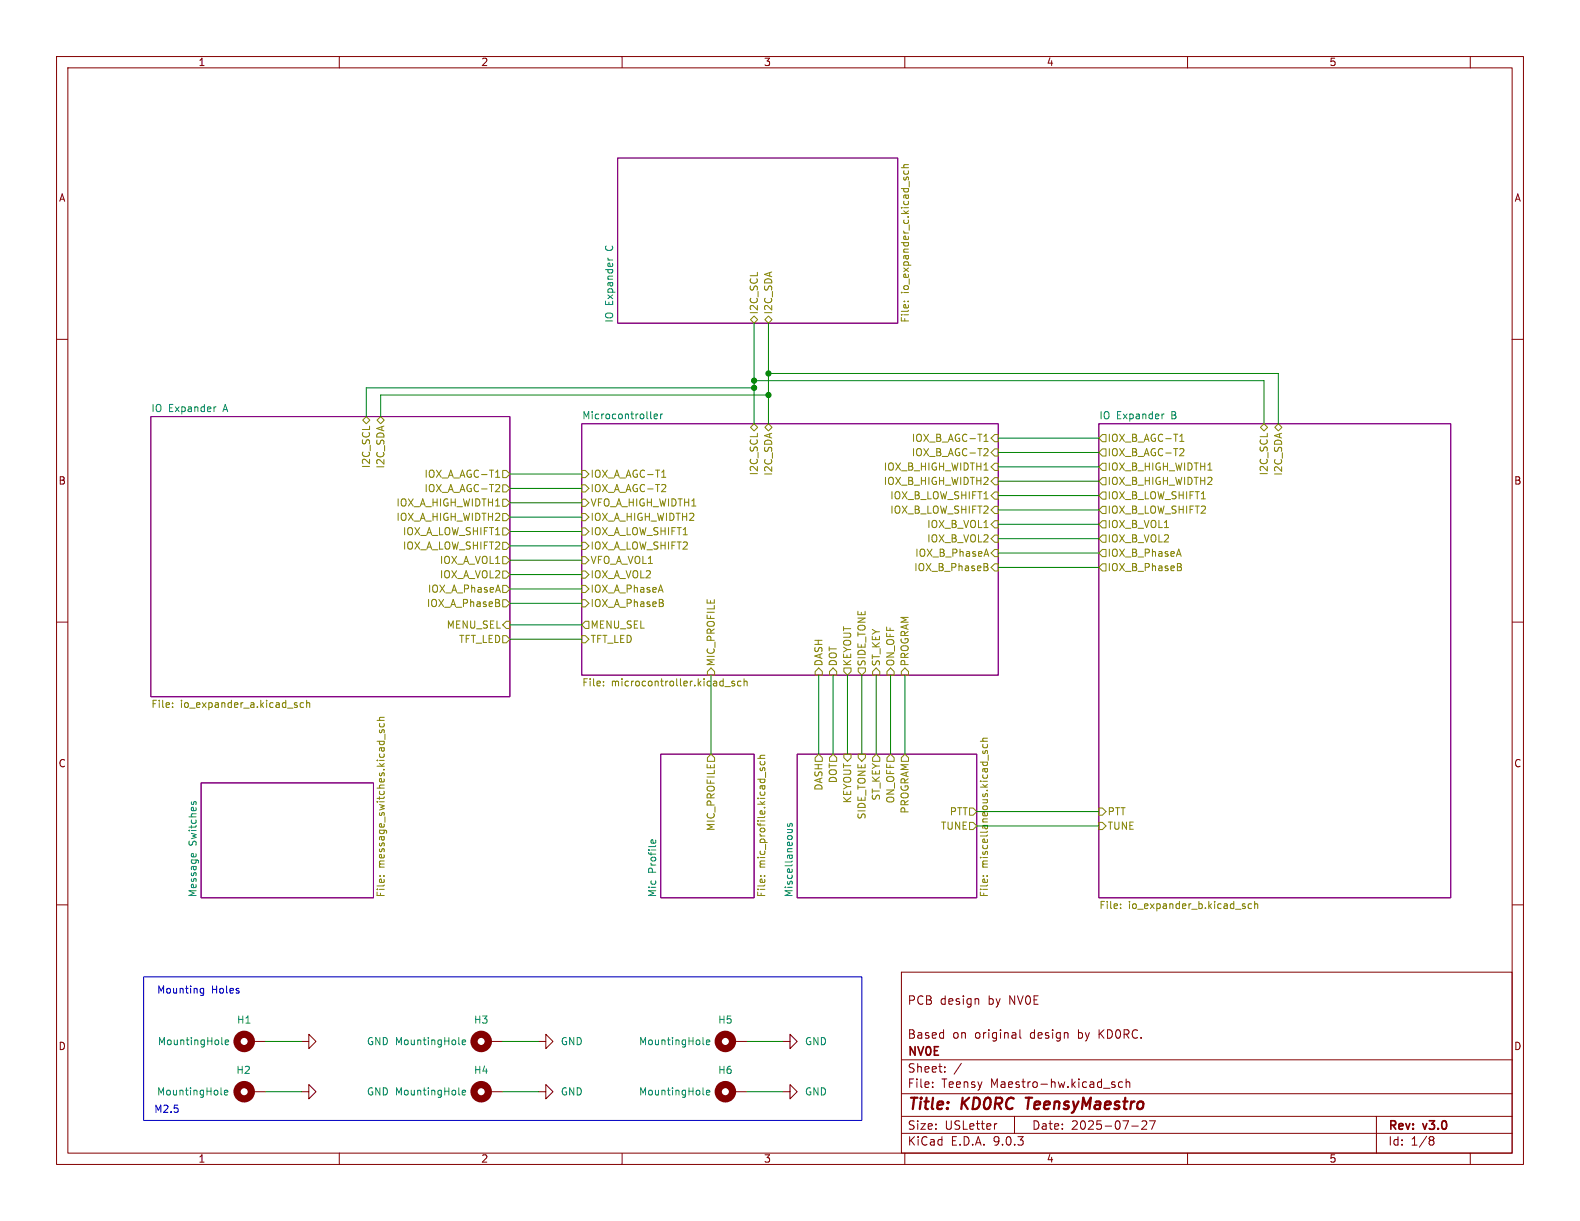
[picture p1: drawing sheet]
(kicad_sch
 (version 20250114)
 (generator "eeschema")
 (generator_version "9.0")
 (paper "USLetter")
 (title_block
  (title "KD0RC TeensyMaestro")
  (date "2025-07-27")
  (rev "v3.0")
  (company "NV0E")
  (comment 1 "Based on original design by KD0RC.")
  (comment 3 "PCB design by NV0E"))
 (lib_symbols
  (symbol "Mechanical:MountingHole_Pad"
   (pin_numbers (hide yes))
   (pin_names
    (offset 1.016) (hide yes)) (exclude_from_sim no) (in_bom yes) (on_board yes)
   (property "Reference" "H" (at 0 6.35 0) (effects (font (size 1.27 1.27))))
   (property "Value" "MountingHole_Pad" (at 0 4.445 0) (effects (font (size 1.27 1.27))))
   (property "Footprint" "" (at 0 0 0) (effects (font (size 1.27 1.27)) (hide yes)))
   (property "Datasheet" "~" (at 0 0 0) (effects (font (size 1.27 1.27)) (hide yes)))
   (property "Description" "Mounting Hole with connection" (at 0 0 0) (effects (font (size 1.27 1.27)) (hide yes)))
   (symbol "MountingHole_Pad_0_1"
    (circle (center 0 1.27) (radius 1.27) (stroke (width 1.27) (type default)) (fill (type none))))
   (symbol "MountingHole_Pad_1_1"
    (pin input line (at 0 -2.54 90) (length 2.54) (name "1" (effects (font (size 1.27 1.27)))) (number "1" (effects (font (size 1.27 1.27))))))
   (embedded_fonts no))
  (symbol "power:GND"
   (power)
   (pin_names
    (offset 0)) (exclude_from_sim no) (in_bom yes) (on_board yes)
   (property "Reference" "#PWR" (at 0 -6.35 0) (effects (font (size 1.27 1.27)) (hide yes)))
   (property "Value" "GND" (at 0 -3.81 0) (effects (font (size 1.27 1.27))))
   (property "Footprint" "" (at 0 0 0) (effects (font (size 1.27 1.27)) (hide yes)))
   (property "Datasheet" "" (at 0 0 0) (effects (font (size 1.27 1.27)) (hide yes)))
   (property "Description" "Power symbol creates a global label with name \"GND\" , ground" (at 0 0 0) (effects (font (size 1.27 1.27)) (hide yes)))
   (symbol "GND_0_1"
    (polyline (pts (xy 0 0) (xy 0 -1.27) (xy 1.27 -1.27) (xy 0 -2.54) (xy -1.27 -1.27) (xy 0 -1.27)) (stroke (width 0) (type default)) (fill (type none))))
   (symbol "GND_1_1"
    (pin power_in line (at 0 0 270) (length 0) (hide yes) (name "GND" (effects (font (size 1.27 1.27)))) (number "1" (effects (font (size 1.27 1.27))))))
   (embedded_fonts no)))
 (rectangle
  (start 25.4 172.72)
  (end 152.4 198.12)
  (stroke (width 0) (type default))
  (fill (type none)))
 (text "Mounting Holes"
  (exclude_from_sim no)
  (at 27.686 176.022 0)
  (effects (font (size 1.27 1.27)) (justify left bottom)))
 (text "M2.5"
  (exclude_from_sim no)
  (at 27.178 197.104 0)
  (effects (font (size 1.27 1.27)) (justify left bottom)))
 (junction
  (at 135.89 66.04)
  (diameter 0)
  (color 0 0 0 0))
 (junction
  (at 133.35 68.58)
  (diameter 0)
  (color 0 0 0 0))
 (junction
  (at 133.35 67.31)
  (diameter 0)
  (color 0 0 0 0))
 (junction
  (at 135.89 69.85)
  (diameter 0)
  (color 0 0 0 0))
 (wire
  (pts (xy 67.31 73.66) (xy 67.31 69.85))
  (stroke (width 0) (type default)))
 (wire
  (pts (xy 64.77 68.58) (xy 133.35 68.58))
  (stroke (width 0) (type default)))
 (wire
  (pts (xy 90.17 93.98) (xy 102.87 93.98))
  (stroke (width 0) (type default)))
 (wire
  (pts (xy 154.94 119.38) (xy 154.94 133.35))
  (stroke (width 0) (type default)))
 (wire
  (pts (xy 135.89 69.85) (xy 135.89 74.93))
  (stroke (width 0) (type default)))
 (wire
  (pts (xy 90.17 113.03) (xy 102.87 113.03))
  (stroke (width 0) (type default)))
 (wire
  (pts (xy 90.17 96.52) (xy 102.87 96.52))
  (stroke (width 0) (type default)))
 (wire
  (pts (xy 90.17 99.06) (xy 102.87 99.06))
  (stroke (width 0) (type default)))
 (wire
  (pts (xy 160.02 119.38) (xy 160.02 133.35))
  (stroke (width 0) (type default)))
 (wire
  (pts (xy 132.08 193.04) (xy 138.43 193.04))
  (stroke (width 0) (type default)))
 (wire
  (pts (xy 176.53 100.33) (xy 194.31 100.33))
  (stroke (width 0) (type default)))
 (wire
  (pts (xy 226.06 74.93) (xy 226.06 66.04))
  (stroke (width 0) (type default)))
 (wire
  (pts (xy 172.72 143.51) (xy 194.31 143.51))
  (stroke (width 0) (type default)))
 (wire
  (pts (xy 176.53 92.71) (xy 194.31 92.71))
  (stroke (width 0) (type default)))
 (wire
  (pts (xy 88.9 184.15) (xy 95.25 184.15))
  (stroke (width 0) (type default)))
 (wire
  (pts (xy 147.32 119.38) (xy 147.32 133.35))
  (stroke (width 0) (type default)))
 (wire
  (pts (xy 176.53 87.63) (xy 194.31 87.63))
  (stroke (width 0) (type default)))
 (wire
  (pts (xy 223.52 67.31) (xy 133.35 67.31))
  (stroke (width 0) (type default)))
 (wire
  (pts (xy 176.53 97.79) (xy 194.31 97.79))
  (stroke (width 0) (type default)))
 (wire
  (pts (xy 226.06 66.04) (xy 135.89 66.04))
  (stroke (width 0) (type default)))
 (wire
  (pts (xy 125.73 119.38) (xy 125.73 133.35))
  (stroke (width 0) (type default)))
 (wire
  (pts (xy 46.99 184.15) (xy 53.34 184.15))
  (stroke (width 0) (type default)))
 (wire
  (pts (xy 144.78 119.38) (xy 144.78 133.35))
  (stroke (width 0) (type default)))
 (wire
  (pts (xy 46.99 193.04) (xy 53.34 193.04))
  (stroke (width 0) (type default)))
 (wire
  (pts (xy 90.17 104.14) (xy 102.87 104.14))
  (stroke (width 0) (type default)))
 (wire
  (pts (xy 152.4 119.38) (xy 152.4 133.35))
  (stroke (width 0) (type default)))
 (wire
  (pts (xy 157.48 119.38) (xy 157.48 133.35))
  (stroke (width 0) (type default)))
 (wire
  (pts (xy 176.53 95.25) (xy 194.31 95.25))
  (stroke (width 0) (type default)))
 (wire
  (pts (xy 176.53 80.01) (xy 194.31 80.01))
  (stroke (width 0) (type default)))
 (wire
  (pts (xy 90.17 86.36) (xy 102.87 86.36))
  (stroke (width 0) (type default)))
 (wire
  (pts (xy 149.86 119.38) (xy 149.86 133.35))
  (stroke (width 0) (type default)))
 (wire
  (pts (xy 67.31 69.85) (xy 135.89 69.85))
  (stroke (width 0) (type default)))
 (wire
  (pts (xy 176.53 90.17) (xy 194.31 90.17))
  (stroke (width 0) (type default)))
 (wire
  (pts (xy 90.17 106.68) (xy 102.87 106.68))
  (stroke (width 0) (type default)))
 (wire
  (pts (xy 88.9 193.04) (xy 95.25 193.04))
  (stroke (width 0) (type default)))
 (wire
  (pts (xy 133.35 67.31) (xy 133.35 68.58))
  (stroke (width 0) (type default)))
 (wire
  (pts (xy 90.17 110.49) (xy 102.87 110.49))
  (stroke (width 0) (type default)))
 (wire
  (pts (xy 135.89 66.04) (xy 135.89 69.85))
  (stroke (width 0) (type default)))
 (wire
  (pts (xy 176.53 85.09) (xy 194.31 85.09))
  (stroke (width 0) (type default)))
 (wire
  (pts (xy 135.89 57.15) (xy 135.89 66.04))
  (stroke (width 0) (type default)))
 (wire
  (pts (xy 133.35 68.58) (xy 133.35 74.93))
  (stroke (width 0) (type default)))
 (wire
  (pts (xy 176.53 82.55) (xy 194.31 82.55))
  (stroke (width 0) (type default)))
 (wire
  (pts (xy 223.52 74.93) (xy 223.52 67.31))
  (stroke (width 0) (type default)))
 (wire
  (pts (xy 90.17 101.6) (xy 102.87 101.6))
  (stroke (width 0) (type default)))
 (wire
  (pts (xy 90.17 91.44) (xy 102.87 91.44))
  (stroke (width 0) (type default)))
 (wire
  (pts (xy 176.53 77.47) (xy 194.31 77.47))
  (stroke (width 0) (type default)))
 (wire
  (pts (xy 64.77 73.66) (xy 64.77 68.58))
  (stroke (width 0) (type default)))
 (wire
  (pts (xy 133.35 57.15) (xy 133.35 67.31))
  (stroke (width 0) (type default)))
 (wire
  (pts (xy 132.08 184.15) (xy 138.43 184.15))
  (stroke (width 0) (type default)))
 (wire
  (pts (xy 90.17 83.82) (xy 102.87 83.82))
  (stroke (width 0) (type default)))
 (wire
  (pts (xy 172.72 146.05) (xy 194.31 146.05))
  (stroke (width 0) (type default)))
 (wire
  (pts (xy 90.17 88.9) (xy 102.87 88.9))
  (stroke (width 0) (type default)))
 (symbol
  (lib_id "Mechanical:MountingHole_Pad")
  (at 44.45 193.04 90)
  (unit 1)
  (exclude_from_sim no)
  (in_bom yes)
  (on_board yes)
  (dnp no)
  (property "Reference" "H2" (at 44.45 189.23 90) (effects (font (size 1.27 1.27)) (justify left)))
  (property "Value" "MountingHole" (at 40.64 193.04 90) (effects (font (size 1.27 1.27)) (justify left)))
  (property "Footprint" "MountingHole:MountingHole_2.5mm_Pad" (at 44.45 193.04 0) (effects (font (size 1.27 1.27)) (hide yes)))
  (property "Datasheet" "~" (at 44.45 193.04 0) (effects (font (size 1.27 1.27)) (hide yes)))
  (property "Description" "" (at 44.45 193.04 0) (effects (font (size 1.27 1.27)) (hide yes)))
  (pin "1"))
 (symbol
  (lib_id "power:GND")
  (at 138.43 193.04 90)
  (unit 1)
  (exclude_from_sim no)
  (in_bom yes)
  (on_board yes)
  (dnp no)
  (fields_autoplaced yes)
  (property "Reference" "#PWR06" (at 144.78 193.04 0) (effects (font (size 1.27 1.27)) (hide yes)))
  (property "Value" "GND" (at 142.24 193.0399 90) (effects (font (size 1.27 1.27)) (justify right)))
  (property "Footprint" "" (at 138.43 193.04 0) (effects (font (size 1.27 1.27)) (hide yes)))
  (property "Datasheet" "" (at 138.43 193.04 0) (effects (font (size 1.27 1.27)) (hide yes)))
  (property "Description" "" (at 138.43 193.04 0) (effects (font (size 1.27 1.27)) (hide yes)))
  (pin "1"))
 (symbol
  (lib_id "power:GND")
  (at 95.25 184.15 90)
  (unit 1)
  (exclude_from_sim no)
  (in_bom yes)
  (on_board yes)
  (dnp no)
  (fields_autoplaced yes)
  (property "Reference" "#PWR03" (at 101.6 184.15 0) (effects (font (size 1.27 1.27)) (hide yes)))
  (property "Value" "GND" (at 99.06 184.1499 90) (effects (font (size 1.27 1.27)) (justify right)))
  (property "Footprint" "" (at 95.25 184.15 0) (effects (font (size 1.27 1.27)) (hide yes)))
  (property "Datasheet" "" (at 95.25 184.15 0) (effects (font (size 1.27 1.27)) (hide yes)))
  (property "Description" "" (at 95.25 184.15 0) (effects (font (size 1.27 1.27)) (hide yes)))
  (pin "1"))
 (symbol
  (lib_id "Mechanical:MountingHole_Pad")
  (at 129.54 193.04 90)
  (unit 1)
  (exclude_from_sim no)
  (in_bom yes)
  (on_board yes)
  (dnp no)
  (property "Reference" "H6" (at 128.27 189.23 90) (effects (font (size 1.27 1.27))))
  (property "Value" "MountingHole" (at 119.38 193.04 90) (effects (font (size 1.27 1.27))))
  (property "Footprint" "MountingHole:MountingHole_2.5mm_Pad" (at 129.54 193.04 0) (effects (font (size 1.27 1.27)) (hide yes)))
  (property "Datasheet" "~" (at 129.54 193.04 0) (effects (font (size 1.27 1.27)) (hide yes)))
  (property "Description" "" (at 129.54 193.04 0) (effects (font (size 1.27 1.27)) (hide yes)))
  (pin "1"))
 (symbol
  (lib_id "power:GND")
  (at 138.43 184.15 90)
  (unit 1)
  (exclude_from_sim no)
  (in_bom yes)
  (on_board yes)
  (dnp no)
  (fields_autoplaced yes)
  (property "Reference" "#PWR05" (at 144.78 184.15 0) (effects (font (size 1.27 1.27)) (hide yes)))
  (property "Value" "GND" (at 142.24 184.1499 90) (effects (font (size 1.27 1.27)) (justify right)))
  (property "Footprint" "" (at 138.43 184.15 0) (effects (font (size 1.27 1.27)) (hide yes)))
  (property "Datasheet" "" (at 138.43 184.15 0) (effects (font (size 1.27 1.27)) (hide yes)))
  (property "Description" "" (at 138.43 184.15 0) (effects (font (size 1.27 1.27)) (hide yes)))
  (pin "1"))
 (symbol
  (lib_id "Mechanical:MountingHole_Pad")
  (at 86.36 184.15 90)
  (unit 1)
  (exclude_from_sim no)
  (in_bom yes)
  (on_board yes)
  (dnp no)
  (property "Reference" "H3" (at 85.09 180.34 90) (effects (font (size 1.27 1.27))))
  (property "Value" "MountingHole" (at 76.2 184.15 90) (effects (font (size 1.27 1.27))))
  (property "Footprint" "MountingHole:MountingHole_2.5mm_Pad" (at 86.36 184.15 0) (effects (font (size 1.27 1.27)) (hide yes)))
  (property "Datasheet" "~" (at 86.36 184.15 0) (effects (font (size 1.27 1.27)) (hide yes)))
  (property "Description" "" (at 86.36 184.15 0) (effects (font (size 1.27 1.27)) (hide yes)))
  (pin "1"))
 (symbol
  (lib_id "Mechanical:MountingHole_Pad")
  (at 129.54 184.15 90)
  (unit 1)
  (exclude_from_sim no)
  (in_bom yes)
  (on_board yes)
  (dnp no)
  (property "Reference" "H5" (at 128.27 180.34 90) (effects (font (size 1.27 1.27))))
  (property "Value" "MountingHole" (at 119.38 184.15 90) (effects (font (size 1.27 1.27))))
  (property "Footprint" "MountingHole:MountingHole_2.5mm_Pad" (at 129.54 184.15 0) (effects (font (size 1.27 1.27)) (hide yes)))
  (property "Datasheet" "~" (at 129.54 184.15 0) (effects (font (size 1.27 1.27)) (hide yes)))
  (property "Description" "" (at 129.54 184.15 0) (effects (font (size 1.27 1.27)) (hide yes)))
  (pin "1"))
 (symbol
  (lib_id "Mechanical:MountingHole_Pad")
  (at 44.45 184.15 90)
  (unit 1)
  (exclude_from_sim no)
  (in_bom yes)
  (on_board yes)
  (dnp no)
  (property "Reference" "H1" (at 43.18 180.34 90) (effects (font (size 1.27 1.27))))
  (property "Value" "MountingHole" (at 34.29 184.15 90) (effects (font (size 1.27 1.27))))
  (property "Footprint" "MountingHole:MountingHole_2.5mm_Pad" (at 44.45 184.15 0) (effects (font (size 1.27 1.27)) (hide yes)))
  (property "Datasheet" "~" (at 44.45 184.15 0) (effects (font (size 1.27 1.27)) (hide yes)))
  (property "Description" "" (at 44.45 184.15 0) (effects (font (size 1.27 1.27)) (hide yes)))
  (pin "1"))
 (symbol
  (lib_id "power:GND")
  (at 95.25 193.04 90)
  (unit 1)
  (exclude_from_sim no)
  (in_bom yes)
  (on_board yes)
  (dnp no)
  (fields_autoplaced yes)
  (property "Reference" "#PWR04" (at 101.6 193.04 0) (effects (font (size 1.27 1.27)) (hide yes)))
  (property "Value" "GND" (at 99.06 193.0399 90) (effects (font (size 1.27 1.27)) (justify right)))
  (property "Footprint" "" (at 95.25 193.04 0) (effects (font (size 1.27 1.27)) (hide yes)))
  (property "Datasheet" "" (at 95.25 193.04 0) (effects (font (size 1.27 1.27)) (hide yes)))
  (property "Description" "" (at 95.25 193.04 0) (effects (font (size 1.27 1.27)) (hide yes)))
  (pin "1"))
 (symbol
  (lib_id "power:GND")
  (at 53.34 193.04 90)
  (unit 1)
  (exclude_from_sim no)
  (in_bom yes)
  (on_board yes)
  (dnp no)
  (property "Reference" "#PWR02" (at 59.69 193.04 0) (effects (font (size 1.27 1.27)) (hide yes)))
  (property "Value" "GND" (at 64.77 193.0399 90) (effects (font (size 1.27 1.27)) (justify right)))
  (property "Footprint" "" (at 53.34 193.04 0) (effects (font (size 1.27 1.27)) (hide yes)))
  (property "Datasheet" "" (at 53.34 193.04 0) (effects (font (size 1.27 1.27)) (hide yes)))
  (property "Description" "" (at 53.34 193.04 0) (effects (font (size 1.27 1.27)) (hide yes)))
  (pin "1"))
 (symbol
  (lib_id "Mechanical:MountingHole_Pad")
  (at 86.36 193.04 90)
  (unit 1)
  (exclude_from_sim no)
  (in_bom yes)
  (on_board yes)
  (dnp no)
  (property "Reference" "H4" (at 85.09 189.23 90) (effects (font (size 1.27 1.27))))
  (property "Value" "MountingHole" (at 76.2 193.04 90) (effects (font (size 1.27 1.27))))
  (property "Footprint" "MountingHole:MountingHole_2.5mm_Pad" (at 86.36 193.04 0) (effects (font (size 1.27 1.27)) (hide yes)))
  (property "Datasheet" "~" (at 86.36 193.04 0) (effects (font (size 1.27 1.27)) (hide yes)))
  (property "Description" "" (at 86.36 193.04 0) (effects (font (size 1.27 1.27)) (hide yes)))
  (pin "1"))
 (symbol
  (lib_id "power:GND")
  (at 53.34 184.15 90)
  (unit 1)
  (exclude_from_sim no)
  (in_bom yes)
  (on_board yes)
  (dnp no)
  (property "Reference" "#PWR01" (at 59.69 184.15 0) (effects (font (size 1.27 1.27)) (hide yes)))
  (property "Value" "GND" (at 64.77 184.1499 90) (effects (font (size 1.27 1.27)) (justify right)))
  (property "Footprint" "" (at 53.34 184.15 0) (effects (font (size 1.27 1.27)) (hide yes)))
  (property "Datasheet" "" (at 53.34 184.15 0) (effects (font (size 1.27 1.27)) (hide yes)))
  (property "Description" "" (at 53.34 184.15 0) (effects (font (size 1.27 1.27)) (hide yes)))
  (pin "1"))
 (sheet
  (at 116.84 133.35)
  (size 16.51 25.4)
  (exclude_from_sim no)
  (in_bom yes)
  (on_board yes)
  (dnp no)
  (fields_autoplaced yes)
  (stroke (width 0.1524) (type solid))
  (fill (color 0 0 0 0.0000))
  (property "Sheetname" "Mic Profile" (at 116.1284 158.75 90) (effects (font (size 1.27 1.27)) (justify left bottom)))
  (property "Sheetfile" "mic_profile.kicad_sch" (at 133.9346 158.75 90) (effects (font (size 1.27 1.27)) (justify left top)))
  (pin "MIC_PROFILE" output (at 125.73 133.35 90) (effects (font (size 1.27 1.27)) (justify right))))
 (sheet
  (at 35.56 138.43)
  (size 30.48 20.32)
  (exclude_from_sim no)
  (in_bom yes)
  (on_board yes)
  (dnp no)
  (fields_autoplaced yes)
  (stroke (width 0.1524) (type solid))
  (fill (color 0 0 0 0.0000))
  (property "Sheetname" "Message Switches" (at 34.8484 158.75 90) (effects (font (size 1.27 1.27)) (justify left bottom)))
  (property "Sheetfile" "message_switches.kicad_sch" (at 66.6246 158.75 90) (effects (font (size 1.27 1.27)) (justify left top))))
 (sheet
  (at 109.22 27.94)
  (size 49.53 29.21)
  (exclude_from_sim no)
  (in_bom yes)
  (on_board yes)
  (dnp no)
  (fields_autoplaced yes)
  (stroke (width 0.1524) (type solid))
  (fill (color 0 0 0 0.0000))
  (property "Sheetname" "IO Expander C" (at 108.5084 57.15 90) (effects (font (size 1.27 1.27)) (justify left bottom)))
  (property "Sheetfile" "io_expander_c.kicad_sch" (at 159.3346 57.15 90) (effects (font (size 1.27 1.27)) (justify left top)))
  (pin "I2C_SCL" bidirectional (at 133.35 57.15 270) (effects (font (size 1.27 1.27)) (justify left)))
  (pin "I2C_SDA" bidirectional (at 135.89 57.15 270) (effects (font (size 1.27 1.27)) (justify left))))
 (sheet
  (at 102.87 74.93)
  (size 73.66 44.45)
  (exclude_from_sim no)
  (in_bom yes)
  (on_board yes)
  (dnp no)
  (fields_autoplaced yes)
  (stroke (width 0.1524) (type solid))
  (fill (color 0 0 0 0.0000))
  (property "Sheetname" "Microcontroller" (at 102.87 74.2184 0) (effects (font (size 1.27 1.27)) (justify left bottom)))
  (property "Sheetfile" "microcontroller.kicad_sch" (at 102.87 119.9646 0) (effects (font (size 1.27 1.27)) (justify left top)))
  (pin "VFO_A_HIGH_WIDTH1" input (at 102.87 88.9 180) (effects (font (size 1.27 1.27)) (justify left)))
  (pin "VFO_A_VOL1" input (at 102.87 99.06 180) (effects (font (size 1.27 1.27)) (justify left)))
  (pin "I2C_SCL" bidirectional (at 133.35 74.93 90) (effects (font (size 1.27 1.27)) (justify right)))
  (pin "I2C_SDA" bidirectional (at 135.89 74.93 90) (effects (font (size 1.27 1.27)) (justify right)))
  (pin "DASH" input (at 144.78 119.38 270) (effects (font (size 1.27 1.27)) (justify left)))
  (pin "DOT" input (at 147.32 119.38 270) (effects (font (size 1.27 1.27)) (justify left)))
  (pin "KEYOUT" output (at 149.86 119.38 270) (effects (font (size 1.27 1.27)) (justify left)))
  (pin "SIDE_TONE" output (at 152.4 119.38 270) (effects (font (size 1.27 1.27)) (justify left)))
  (pin "ST_KEY" input (at 154.94 119.38 270) (effects (font (size 1.27 1.27)) (justify left)))
  (pin "MENU_SEL" output (at 102.87 110.49 180) (effects (font (size 1.27 1.27)) (justify left)))
  (pin "PROGRAM" input (at 160.02 119.38 270) (effects (font (size 1.27 1.27)) (justify left)))
  (pin "ON_OFF" input (at 157.48 119.38 270) (effects (font (size 1.27 1.27)) (justify left)))
  (pin "MIC_PROFILE" input (at 125.73 119.38 270) (effects (font (size 1.27 1.27)) (justify left)))
  (pin "TFT_LED" input (at 102.87 113.03 180) (effects (font (size 1.27 1.27)) (justify left)))
  (pin "IOX_A_AGC-T1" input (at 102.87 83.82 180) (effects (font (size 1.27 1.27)) (justify left)))
  (pin "IOX_A_LOW_SHIFT1" input (at 102.87 93.98 180) (effects (font (size 1.27 1.27)) (justify left)))
  (pin "IOX_B_LOW_SHIFT1" input (at 176.53 87.63 0) (effects (font (size 1.27 1.27)) (justify right)))
  (pin "IOX_A_AGC-T2" input (at 102.87 86.36 180) (effects (font (size 1.27 1.27)) (justify left)))
  (pin "IOX_B_LOW_SHIFT2" input (at 176.53 90.17 0) (effects (font (size 1.27 1.27)) (justify right)))
  (pin "IOX_A_VOL2" input (at 102.87 101.6 180) (effects (font (size 1.27 1.27)) (justify left)))
  (pin "IOX_B_HIGH_WIDTH2" input (at 176.53 85.09 0) (effects (font (size 1.27 1.27)) (justify right)))
  (pin "IOX_A_LOW_SHIFT2" input (at 102.87 96.52 180) (effects (font (size 1.27 1.27)) (justify left)))
  (pin "IOX_A_PhaseA" input (at 102.87 104.14 180) (effects (font (size 1.27 1.27)) (justify left)))
  (pin "IOX_B_AGC-T1" input (at 176.53 77.47 0) (effects (font (size 1.27 1.27)) (justify right)))
  (pin "IOX_B_PhaseA" input (at 176.53 97.79 0) (effects (font (size 1.27 1.27)) (justify right)))
  (pin "IOX_B_VOL2" input (at 176.53 95.25 0) (effects (font (size 1.27 1.27)) (justify right)))
  (pin "IOX_B_HIGH_WIDTH1" input (at 176.53 82.55 0) (effects (font (size 1.27 1.27)) (justify right)))
  (pin "IOX_A_PhaseB" input (at 102.87 106.68 180) (effects (font (size 1.27 1.27)) (justify left)))
  (pin "IOX_B_VOL1" input (at 176.53 92.71 0) (effects (font (size 1.27 1.27)) (justify right)))
  (pin "IOX_A_HIGH_WIDTH2" input (at 102.87 91.44 180) (effects (font (size 1.27 1.27)) (justify left)))
  (pin "IOX_B_PhaseB" input (at 176.53 100.33 0) (effects (font (size 1.27 1.27)) (justify right)))
  (pin "IOX_B_AGC-T2" input (at 176.53 80.01 0) (effects (font (size 1.27 1.27)) (justify right))))
 (sheet
  (at 140.97 133.35)
  (size 31.75 25.4)
  (exclude_from_sim no)
  (in_bom yes)
  (on_board yes)
  (dnp no)
  (fields_autoplaced yes)
  (stroke (width 0.1524) (type solid))
  (fill (color 0 0 0 0.0000))
  (property "Sheetname" "Miscellaneous" (at 140.2584 158.75 90) (effects (font (size 1.27 1.27)) (justify left bottom)))
  (property "Sheetfile" "miscellaneous.kicad_sch" (at 173.3046 158.75 90) (effects (font (size 1.27 1.27)) (justify left top)))
  (pin "SIDE_TONE" input (at 152.4 133.35 90) (effects (font (size 1.27 1.27)) (justify right)))
  (pin "ON_OFF" output (at 157.48 133.35 90) (effects (font (size 1.27 1.27)) (justify right)))
  (pin "PROGRAM" output (at 160.02 133.35 90) (effects (font (size 1.27 1.27)) (justify right)))
  (pin "DASH" output (at 144.78 133.35 90) (effects (font (size 1.27 1.27)) (justify right)))
  (pin "ST_KEY" output (at 154.94 133.35 90) (effects (font (size 1.27 1.27)) (justify right)))
  (pin "PTT" output (at 172.72 143.51 0) (effects (font (size 1.27 1.27)) (justify right)))
  (pin "DOT" output (at 147.32 133.35 90) (effects (font (size 1.27 1.27)) (justify right)))
  (pin "TUNE" output (at 172.72 146.05 0) (effects (font (size 1.27 1.27)) (justify right)))
  (pin "KEYOUT" input (at 149.86 133.35 90) (effects (font (size 1.27 1.27)) (justify right))))
 (sheet
  (at 194.31 74.93)
  (size 62.23 83.82)
  (exclude_from_sim no)
  (in_bom yes)
  (on_board yes)
  (dnp no)
  (fields_autoplaced yes)
  (stroke (width 0.1524) (type solid))
  (fill (color 0 0 0 0.0000))
  (property "Sheetname" "IO Expander B" (at 194.31 74.2184 0) (effects (font (size 1.27 1.27)) (justify left bottom)))
  (property "Sheetfile" "io_expander_b.kicad_sch" (at 194.31 159.3346 0) (effects (font (size 1.27 1.27)) (justify left top)))
  (pin "IOX_B_AGC-T1" output (at 194.31 77.47 180) (effects (font (size 1.27 1.27)) (justify left)))
  (pin "IOX_B_AGC-T2" output (at 194.31 80.01 180) (effects (font (size 1.27 1.27)) (justify left)))
  (pin "IOX_B_HIGH_WIDTH1" output (at 194.31 82.55 180) (effects (font (size 1.27 1.27)) (justify left)))
  (pin "IOX_B_HIGH_WIDTH2" output (at 194.31 85.09 180) (effects (font (size 1.27 1.27)) (justify left)))
  (pin "IOX_B_LOW_SHIFT1" output (at 194.31 87.63 180) (effects (font (size 1.27 1.27)) (justify left)))
  (pin "IOX_B_LOW_SHIFT2" output (at 194.31 90.17 180) (effects (font (size 1.27 1.27)) (justify left)))
  (pin "IOX_B_PhaseA" output (at 194.31 97.79 180) (effects (font (size 1.27 1.27)) (justify left)))
  (pin "IOX_B_PhaseB" output (at 194.31 100.33 180) (effects (font (size 1.27 1.27)) (justify left)))
  (pin "IOX_B_VOL1" output (at 194.31 92.71 180) (effects (font (size 1.27 1.27)) (justify left)))
  (pin "IOX_B_VOL2" output (at 194.31 95.25 180) (effects (font (size 1.27 1.27)) (justify left)))
  (pin "PTT" input (at 194.31 143.51 180) (effects (font (size 1.27 1.27)) (justify left)))
  (pin "TUNE" input (at 194.31 146.05 180) (effects (font (size 1.27 1.27)) (justify left)))
  (pin "I2C_SCL" bidirectional (at 223.52 74.93 90) (effects (font (size 1.27 1.27)) (justify right)))
  (pin "I2C_SDA" bidirectional (at 226.06 74.93 90) (effects (font (size 1.27 1.27)) (justify right))))
 (sheet
  (at 26.67 73.66)
  (size 63.5 49.53)
  (exclude_from_sim no)
  (in_bom yes)
  (on_board yes)
  (dnp no)
  (fields_autoplaced yes)
  (stroke (width 0.1524) (type solid))
  (fill (color 0 0 0 0.0000))
  (property "Sheetname" "IO Expander A" (at 26.67 72.9484 0) (effects (font (size 1.27 1.27)) (justify left bottom)))
  (property "Sheetfile" "io_expander_a.kicad_sch" (at 26.67 123.7746 0) (effects (font (size 1.27 1.27)) (justify left top)))
  (pin "IOX_A_AGC-T1" output (at 90.17 83.82 0) (effects (font (size 1.27 1.27)) (justify right)))
  (pin "IOX_A_AGC-T2" output (at 90.17 86.36 0) (effects (font (size 1.27 1.27)) (justify right)))
  (pin "IOX_A_HIGH_WIDTH1" output (at 90.17 88.9 0) (effects (font (size 1.27 1.27)) (justify right)))
  (pin "IOX_A_HIGH_WIDTH2" output (at 90.17 91.44 0) (effects (font (size 1.27 1.27)) (justify right)))
  (pin "IOX_A_LOW_SHIFT1" output (at 90.17 93.98 0) (effects (font (size 1.27 1.27)) (justify right)))
  (pin "IOX_A_LOW_SHIFT2" output (at 90.17 96.52 0) (effects (font (size 1.27 1.27)) (justify right)))
  (pin "IOX_A_PhaseA" output (at 90.17 104.14 0) (effects (font (size 1.27 1.27)) (justify right)))
  (pin "IOX_A_PhaseB" output (at 90.17 106.68 0) (effects (font (size 1.27 1.27)) (justify right)))
  (pin "IOX_A_VOL1" output (at 90.17 99.06 0) (effects (font (size 1.27 1.27)) (justify right)))
  (pin "IOX_A_VOL2" output (at 90.17 101.6 0) (effects (font (size 1.27 1.27)) (justify right)))
  (pin "MENU_SEL" input (at 90.17 110.49 0) (effects (font (size 1.27 1.27)) (justify right)))
  (pin "I2C_SDA" bidirectional (at 67.31 73.66 90) (effects (font (size 1.27 1.27)) (justify right)))
  (pin "I2C_SCL" bidirectional (at 64.77 73.66 90) (effects (font (size 1.27 1.27)) (justify right)))
  (pin "TFT_LED" output (at 90.17 113.03 0) (effects (font (size 1.27 1.27)) (justify right))))
 (sheet_instances
  (path ""
   (page "1")))
 (embedded_fonts no))
